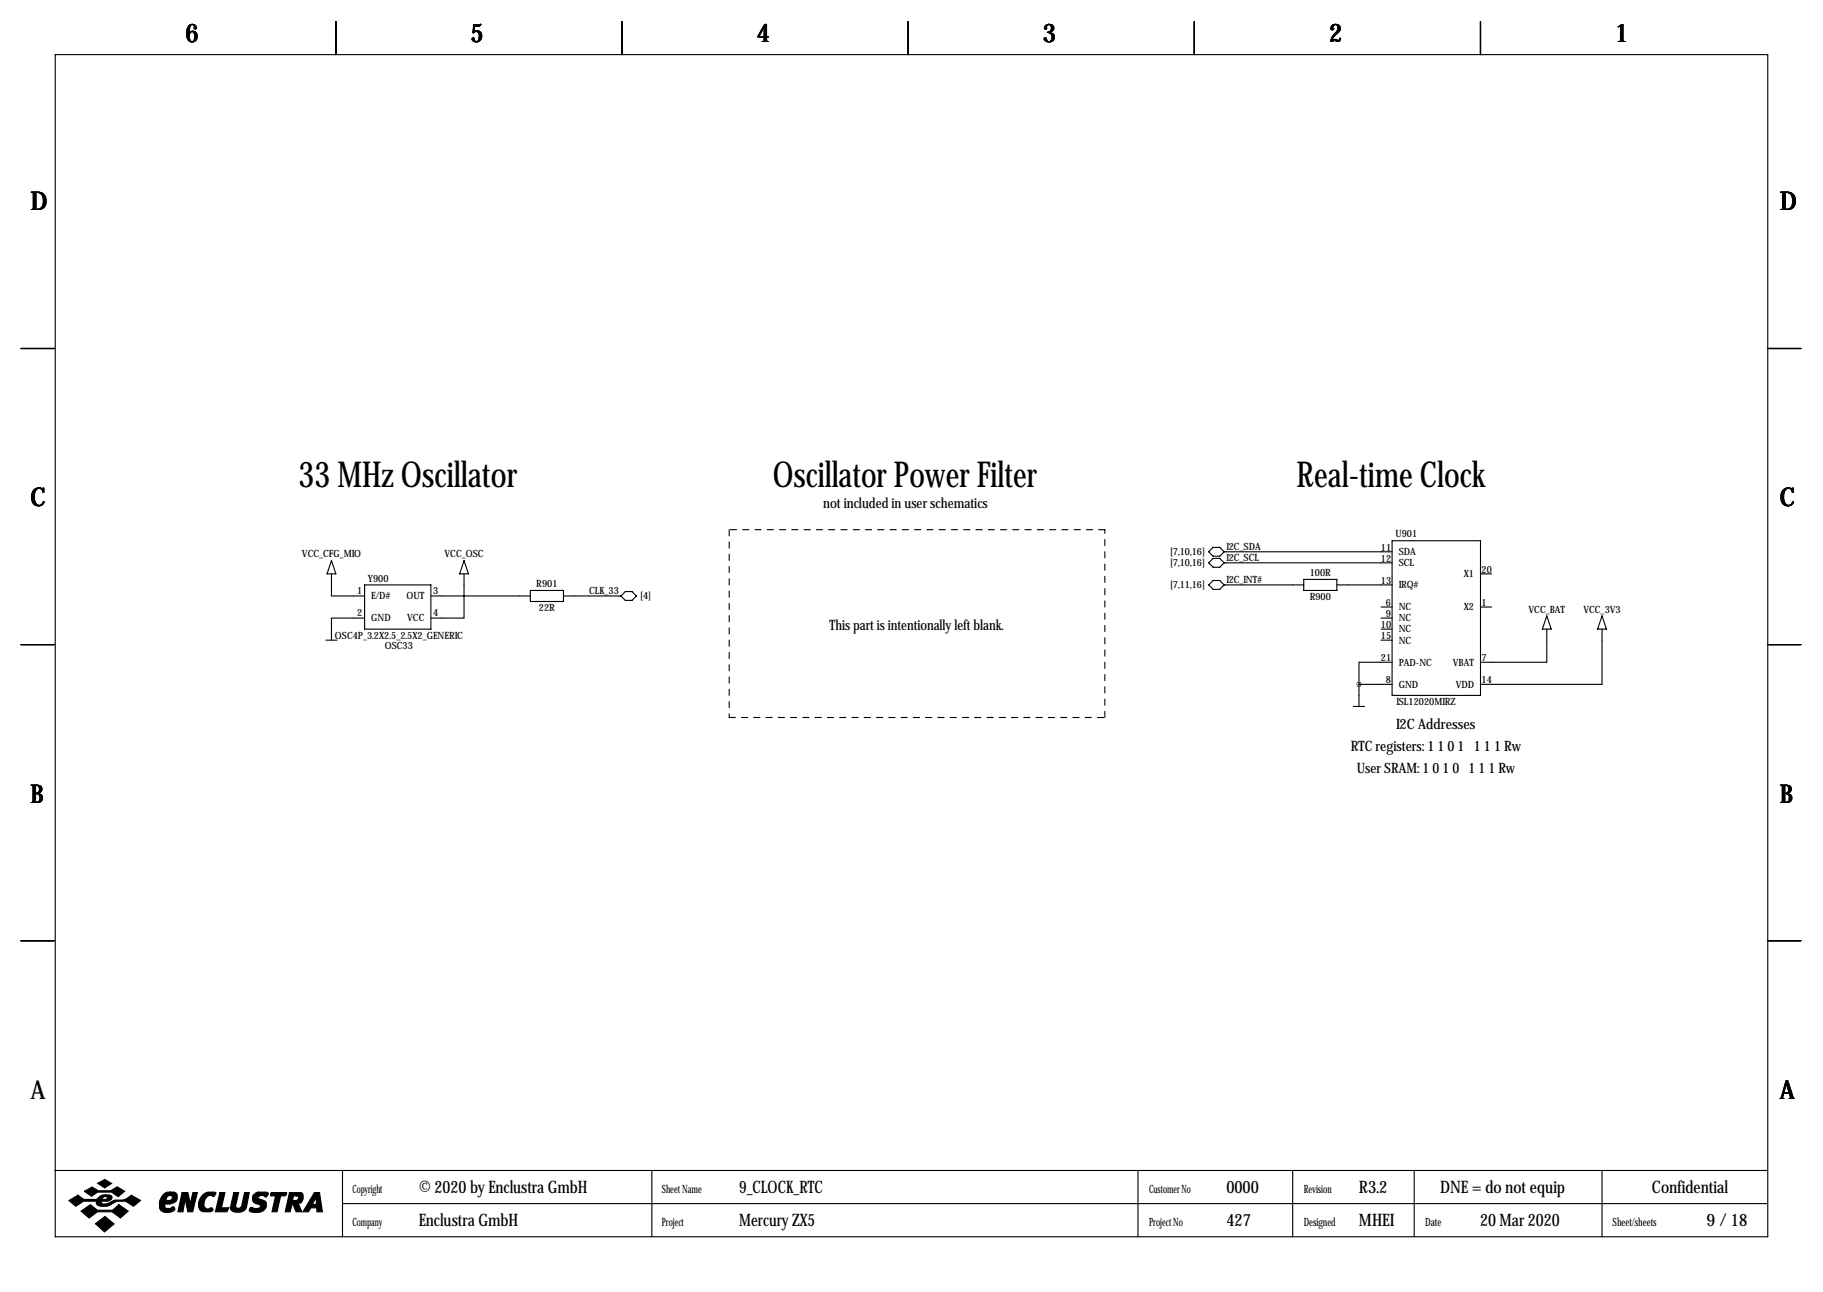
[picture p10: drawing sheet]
<svg xmlns="http://www.w3.org/2000/svg" width="419mm" height="297mm" viewBox="0 0 419 297" stroke-linecap="round" stroke-linejoin="round" font-family="sans-serif">
<g fill="none" stroke="#000" stroke-width=".25">
<path d="M12.7 12.6h393.7v271.7h-393.7zM77.2 4.9v7.7M143 4.9v7.7M208.8 4.9v7.7M274.6 4.9v7.7M340.4 4.9v7.7M4.8 80.1h7.6M406.4 80.1h7.6M76.2 131.9v5.1h7.6M76.2 128.9l1 3h-2zM83.8 134.5h15.3v10.1h-15.3zM99.1 137h22.8"/>
<path d="M106.7 131.9v10.2h-7.6M106.7 128.9l1 3h-2zM121.9 135.7h7.6v2.6h-7.6zM129.5 137h13.2M143.8 136h1.5l1 1-1 1h-1.5l-1.1-1zM277.9 134.5l1-1h1.5l1 1-1 1h-1.5zM277.9 129.4l1-1h1.5l1 1-1 1h-1.5zM277.9 126.9l1-1.1h1.5l1 1.1-1 1h-1.5zM281.4 126.9h38.6M281.4 129.4h38.6M281.4 134.5h18.3M299.7 133.2h7.6v2.5h-7.6z"/>
<path d="M307.3 134.5h12.7M317.5 139.6h2.5M320 124.3h20.4v35.6h-20.4zM340.4 139.6h2.5M340.4 131.9h2.5M4.8 148.2h7.6M74.9 147.2h2.6M83.8 142.1h-7.6v5.1M312.4 157.3h7.6M312.4 157.3v5.1M317.5 142.1h2.5M317.5 144.6h2.5"/>
<path d="M317.5 147.2h2.5M320 152.3h-7.6v5M355.6 144.6v7.7h-15.2M355.6 141.6l1 3h-2zM368.3 144.6v12.7h-27.9M368.3 141.6l1 3h-2zM406.4 148.2h7.6M311.1 162.4h2.6M4.8 216.3h7.6M406.4 216.3h7.6M12.6 269.1h393.7M78.7 269.1v15.2"/>
<path d="M78.7 276.7h327.6M149.9 269.1v15.2M261.6 269.1v15.2M297.2 269.1v15.2M325.1 269.1v15.2M368.3 269.1v15.2"/>
</g>
<g fill="#000" stroke="#000" stroke-width=".25">
<path d="M15.8 276l2.1-1.2 1.4 1h2.8l.3-.2a1.77 1.77 0 0 1 1.9-.9v.4l-.6 .2-.2 .5h.9l.3-.6-.4-.1v-.4h.9a.59 .59 0 0 1 .6 .7l-.2 .4-.8 .4h-1.4l-.1 .1 .1 .4a3.2 3.2 0 0 0 2.7-.7l.3-.1a4 4 0 0 0 3.8-1.1l2.1 1.2-1.6 1.3a4 4 0 0 0-5.5-.2 2.66 2.66 0 0 1-2.9-.2l-.1-.7h-3l-1.8 1.1zM19.4 273.9l1.8-1 1.4 .9h2.9l1.4-.9 1.8 1-1.5 1.2-1.5-1h-3.2l-1.5 .9zM22.5 272l1.6-.8 1.6 .9-1.6 1zM18.6 278.4l2.2-1.4 1.6 1.2h3.5l1.4-1.2 2.2 1.4-1.8 1.6-1.9-1.4h-3.4l-1.9 1.4zM37.4 274.7a1.75 1.75 0 0 1 1.8-.6v.7a.82 .82 0 0 0-.8 1.2h.6a.6 .6 0 0 0 .6-.5 .6 .6 0 0 0-.4-.7v-.7h.8l.5 .3a1.61 1.61 0 0 1 0 1.7 1.61 1.61 0 0 1-1.5 .7h-1v.9l.2 .1h.9l.7-.4 .4 .4a1.06 1.06 0 0 1-1.3 1 1.82 1.82 0 0 1-2.2-1.1 3.5 3.5 0 0 1 .7-3zM41.9 274.2h1.3l.5 2.6 .6-2.6h1.1l-1.1 4.4h-1.1l-.6-2.9-.5 2.9h-1.2zM46.7 274.6a2.78 2.78 0 0 1 2.9-.4l-.4 .9a1.32 1.32 0 0 0-2.1 .8l-.2 .8a.98 .98 0 0 0 1.1 1.2 .55 .55 0 0 1 .6-.2 .55 .55 0 0 1 .4 .6l-.7 .3-1.8-.1a1.79 1.79 0 0 1-.8-2.3zM50.5 274.2h1.2l-.8 3.5h1.7l-.4 .9h-2.7zM53.7 274.2h1.2l-.7 3.1a.73 .73 0 0 0 .7 .5 .73 .73 0 0 0 .7-.6l.6-3h1.1l-.7 3.4a2.28 2.28 0 0 1-3.6 .4v-.4zM58.3 274.7l.8-.6h2.1l.5 .2v.2l-.6 .7a.96 .96 0 0 0-1-.4 .96 .96 0 0 0-.8 .6l1.7 .8a1.71 1.71 0 0 1-.1 1.8 1.71 1.71 0 0 1-1.7 .8l-1.4-.2a.51 .51 0 0 1-.4-.7 .51 .51 0 0 1 .8-.2l1 .1a.52 .52 0 0 0 .6-.2 .52 .52 0 0 0-.2-.7 1.39 1.39 0 0 1-1.4-.6 1.39 1.39 0 0 1 .1-1.6zM62.2 274.4l.2-.2h3.5l-.1 .4-.3 .3h-1l-.8 3.7h-1.2l.8-3.7h-1.1zM66.5 274.2h1.7v.7h-.7l-.2 1.1h.9l.3-.3a.44 .44 0 0 0 .1-.5 .44 .44 0 0 0-.4-.3v-.7h1l.3 .2 .2 .3v.9a1.03 1.03 0 0 1-1.2 1l.9 2h-1.3l-.8-1.8h-.1l-.5 1.8h-1.1z"/>
<path d="M72.3 274.2h1.2l.6 4.4h-1.3v-.9h-1.3l-.6 .9h-1.3l1.7-2.7h1l-.4 .8 .2 .2h.4l.2-.2v-1.5l-.4 .7h-1zM21.9 281.3l2.2-1.6 2.1 1.7-2.2 1.8z"/>
</g>
<path d="M167.6 121.8v43.2M254 121.8h-86.4M167.6 165h86.4M254 165v-43.2" fill="none" stroke="#000" stroke-width=".25" stroke-dasharray="1.4 1.4"/>
<circle cx="312.4" cy="157.3" r=".04" fill="#000" stroke="#000" stroke-width="1"/>
<g font-size="8.2">
<text x="68.6" y="112">33 MHz Oscillator</text>
<text x="177.7" y="112">Oscillator Power Filter</text>
<text x="298.1" y="112">Real-time Clock</text>
</g>
<g font-size="5.9">
<text x="42.7" y="9.8">6</text>
<text x="108.2" y="9.8">5</text>
<text x="174" y="9.8">4</text>
<text x="239.8" y="9.8">3</text>
<text x="305.6" y="9.8">2</text>
<text x="371.3" y="9.8">1</text>
<text x="7" y="48.4">D</text>
<text x="409.2" y="48.4">D</text>
<text x="7" y="116.4">C</text>
<text x="409.2" y="116.4">C</text>
<text x="7" y="184.5">B</text>
<text x="409.2" y="184.5">B</text>
<text x="7" y="252.6">A</text>
<text x="409.2" y="252.6">A</text>
</g>
<g font-size="4">
<text x="96.3" y="274.2">© 2020 by Enclustra GmbH</text>
<text x="169.9" y="274.2">9_CLOCK_RTC</text>
<text x="281.9" y="274.2">0000</text>
<text x="312.4" y="274.2">R3.2</text>
<text x="331.1" y="274.2">DNE = do not equip</text>
<text x="379.8" y="274.2">Confidential</text>
<text x="96.3" y="281.8">Enclustra GmbH</text>
<text x="169.9" y="281.8">Mercury ZX5</text>
<text x="281.9" y="281.8">427</text>
<text x="312.4" y="281.8">MHEI</text>
<text x="340.3" y="281.8">20 Mar 2020</text>
<text x="392.3" y="281.8">9 / 18</text>
</g>
<g font-size="3.3">
<text x="189.3" y="116.9">not included in user schematics</text>
<text x="190.7" y="144.9">This part is intentionally left blank.</text>
<text x="321" y="167.7">I2C Addresses</text>
<text x="310.5" y="172.7">RTC registers: 1 1 0 1 1 1 1 Rw</text>
<text x="311.9" y="177.8">User SRAM: 1 0 1 0 1 1 1 Rw</text>
</g>
<g font-size="2.6">
<text x="81" y="274.2">Copyright</text>
<text x="152.1" y="274.2">Sheet Name</text>
<text x="264.2" y="274.2">Customer No</text>
<text x="299.7" y="274.2">Revision</text>
<text x="81" y="281.8">Company</text>
<text x="152.1" y="281.8">Project</text>
<text x="264.2" y="281.8">Project No</text>
<text x="299.7" y="281.8">Designed</text>
<text x="327.7" y="281.8">Date</text>
<text x="370.7" y="281.8">Sheet/sheets</text>
</g>
<g font-size="2.3">
<text x="320.8" y="123.6">U901</text>
<text x="69.4" y="128.1">VCC_CFG_MIO</text>
<text x="102.2" y="128.1">VCC_OSC</text>
<text x="269" y="130.2">[7,10,16]</text>
<text x="269" y="127.6">[7,10,16]</text>
<text x="281.9" y="129">I2C_SCL</text>
<text x="281.9" y="126.5">I2C_SDA</text>
<text x="317.4" y="126.6">11</text>
<text x="317.4" y="129.1">12</text>
<text x="321.6" y="127.6">SDA</text>
<text x="321.6" y="130.2">SCL</text>
<text x="340.6" y="131.7">20</text>
<text x="82.1" y="136.5">1</text>
<text x="84.6" y="133.7">Y900</text>
<text x="85.3" y="137.8">E/D#</text>
<text x="93.5" y="137.8">OUT</text>
<text x="99.6" y="136.5">3</text>
<text x="123.3" y="135">R901</text>
<text x="135.4" y="136.6">CLK_33</text>
<text x="147.2" y="137.8">[4]</text>
<text x="269" y="135.2">[7,11,16]</text>
<text x="281.9" y="134.1">I2C_INT#</text>
<text x="301.1" y="132.4">100R</text>
<text x="317.4" y="134.2">13</text>
<text x="321.6" y="135.2">IRQ#</text>
<text x="336.5" y="132.7">X1</text>
<text x="82.1" y="141.6">2</text>
<text x="85.3" y="142.9">GND</text>
<text x="93.6" y="142.9">VCC</text>
<text x="99.6" y="141.6">4</text>
<text x="123.9" y="140.6">22R</text>
<text x="301.1" y="138">R900</text>
<text x="318.6" y="139.3">6</text>
<text x="318.6" y="141.8">9</text>
<text x="321.6" y="140.3">NC</text>
<text x="321.6" y="142.9">NC</text>
<text x="336.5" y="140.3">X2</text>
<text x="340.6" y="139.3">1</text>
<text x="351.4" y="140.8">VCC_BAT</text>
<text x="364" y="140.8">VCC_3V3</text>
<text x="77" y="146.9">OSC4P_3.2X2.5_2.5X2_GENERIC</text>
<text x="88.5" y="149.2">OSC33</text>
<text x="317.4" y="144.4">10</text>
<text x="317.4" y="146.9">15</text>
<text x="321.6" y="145.4">NC</text>
<text x="321.6" y="147.9">NC</text>
<text x="317.4" y="152">21</text>
<text x="321.6" y="153">PAD-NC</text>
<text x="334" y="153">VBAT</text>
<text x="340.6" y="152">7</text>
<text x="318.6" y="157.1">8</text>
<text x="321.6" y="158.1">GND</text>
<text x="334.7" y="158.1">VDD</text>
<text x="340.6" y="157.1">14</text>
<text x="321.1" y="162.2">ISL12020MIRZ</text>
</g>
</svg>
